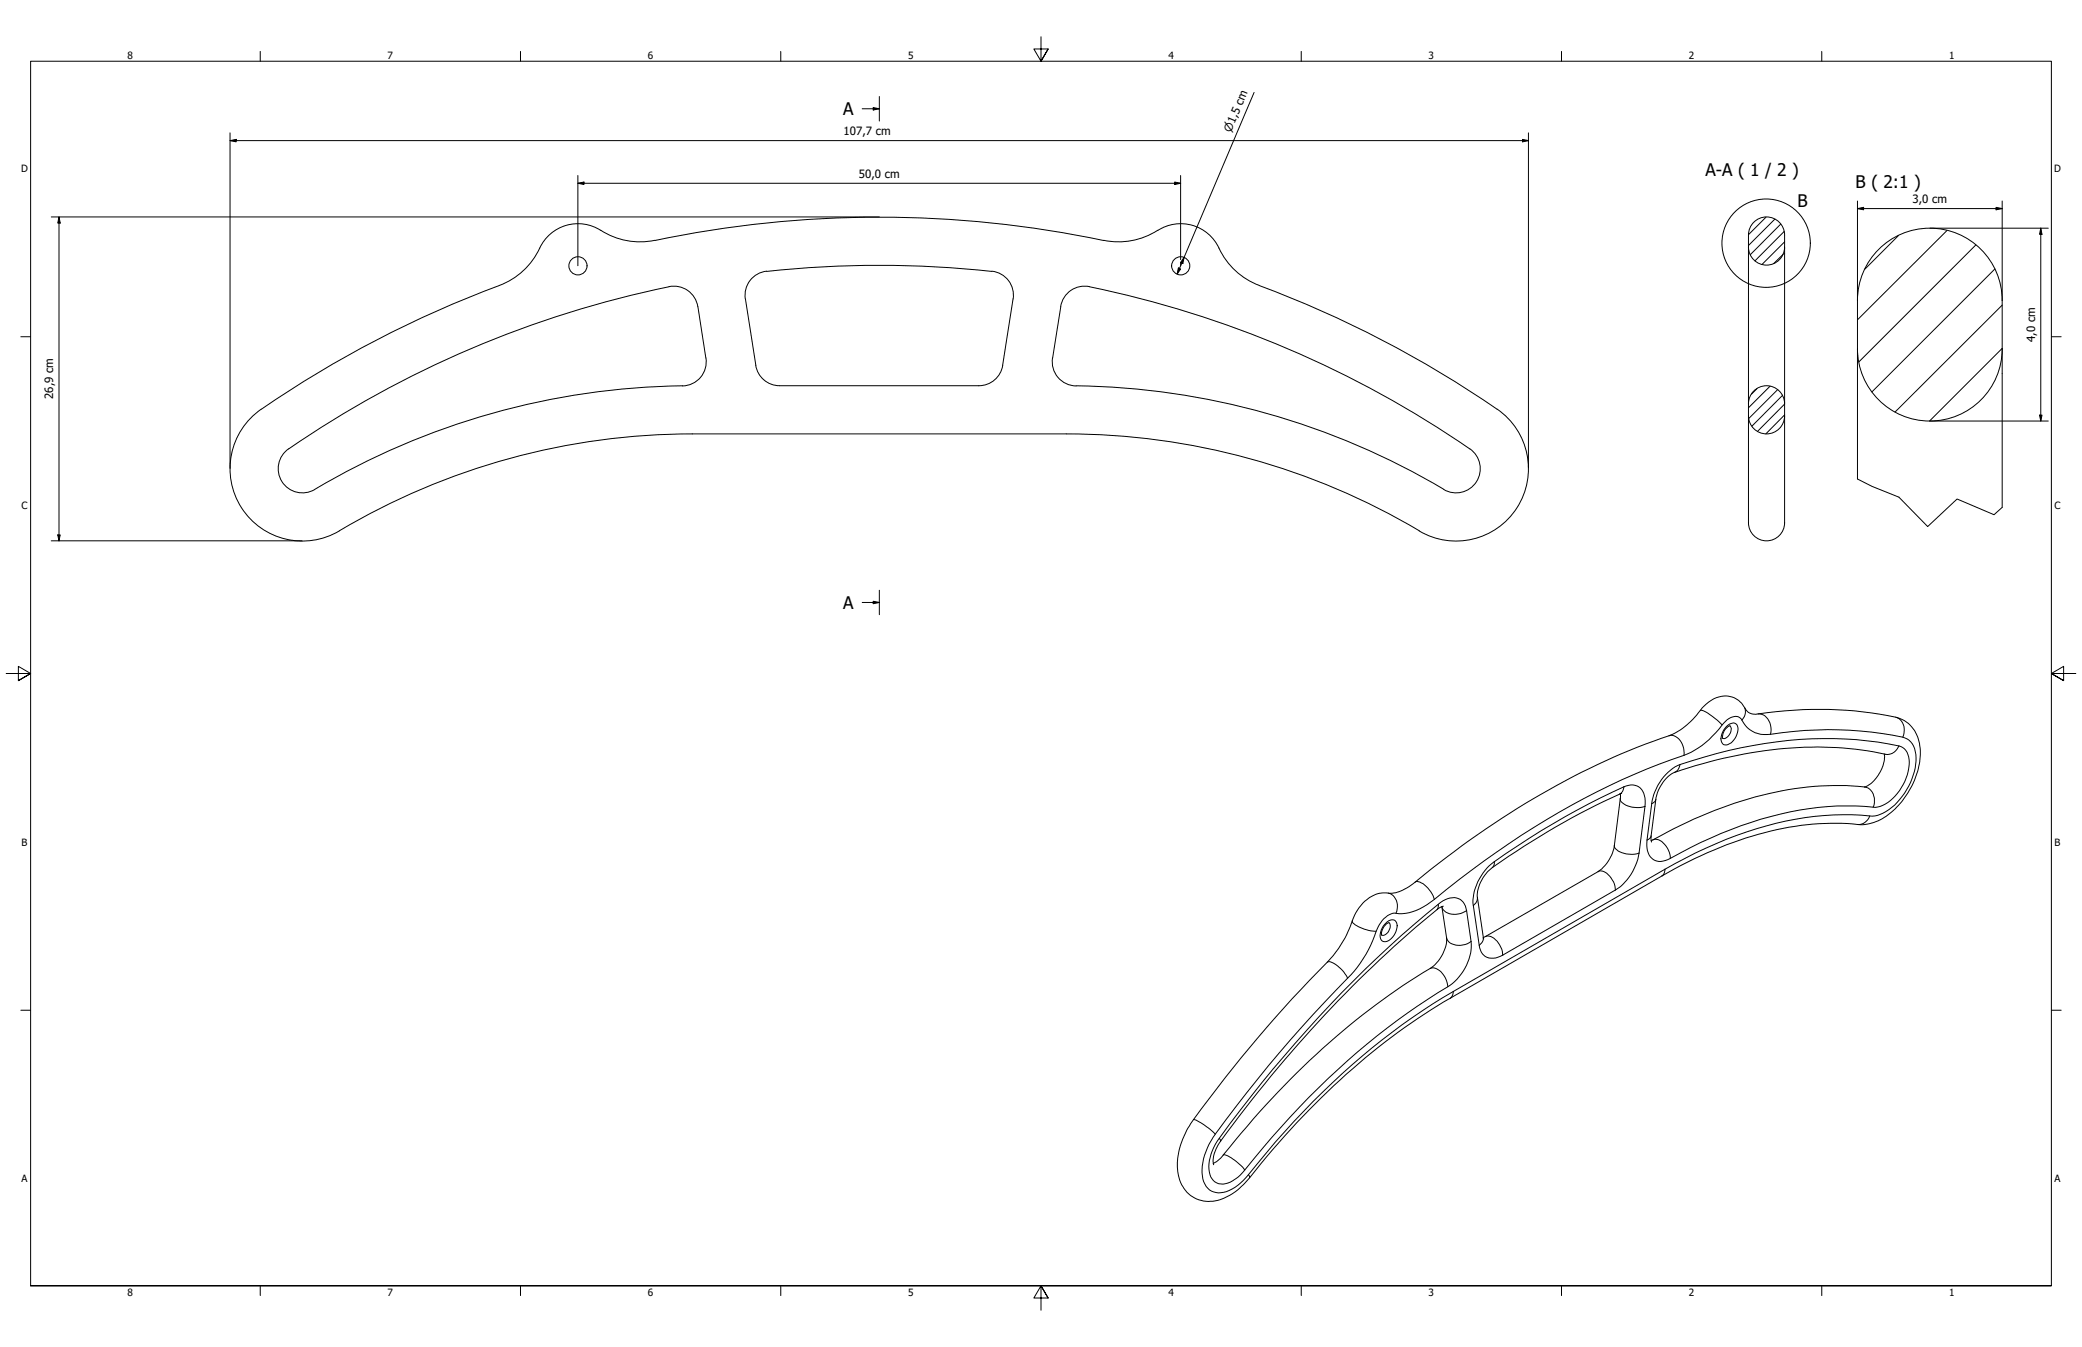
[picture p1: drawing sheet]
<svg xmlns="http://www.w3.org/2000/svg" width="864mm" height="559mm" viewBox="0 0 864 559" stroke-linecap="round" stroke-linejoin="round" font-family="sans-serif">
<!-- layer: Hatch (ISO) -->
<g fill="none" stroke="#000" stroke-width=".41">
<path d="M732.5 90.1l-7.2 7.3M736.2 90.9l-10.9 11M738.6 93l-12.6 12.7M740.1 96l-12.1 12.2M787.5 97.7l-14 14M807.6 95.6l-37.1 37.1M739.6 105.5l-3.9 3.9M740.2 100.3l-9.4 9.4M819.6 101.6l-48.5 48.5M827.4 111.6l-50.9 51M830.5 126.6l-44.5 44.3M830.5 144.5l-30.1 30.2"/>
<path d="M728.8 161.2l-2.3 2.3M734.2 160.2l-8.9 9M737.4 161.6l-12 12M739.4 164l-12.7 12.8M740.2 172.1l-7.7 7.9M740.2 167.6l-11.2 11.4"/>
</g>
<!-- layer: Visible (ANSI) -->
<g fill="none" stroke="#000" stroke-width=".41">
<path d="M249.2 95.5a30 30 0 0 0 22.4 4.2M249.2 95.6a17.5 17.5 0 0 0-25.3 7.3M271.7 99.8a452 452 0 0 1 186.1 0M480.2 95.5a30 30 0 0 1-22.4 4.2M480.3 95.6a17.5 17.5 0 0 1 25.3 7.3M223.9 102.9a30 30 0 0 1-16.8 15.5 453.3 453.3 0 0 0-98.6 51.3M318 112.5a10 10 0 0 0-8.8 11.5M318 112.6a432 432 0 0 1 93.4 0M411.4 112.5a10 10 0 0 1 8.8 11.5M505.6 102.9a30 30 0 0 0 16.8 15.5M522.3 118.5a450.1 450.1 0 0 1 100.4 52.5 30 30 0 0 1 5.9 40.5 30 30 0 0 1-40 8.7M289.4 127.2a10 10 0 0 0-11.9-8.3 433.3 433.3 0 0 0-157.7 67.3"/>
<path d="M289.5 127.2l3.3 21.3M309.2 124l4.3 27.5a10 10 0 0 0 9.9 8.5h82.7M420.2 124l-4.3 27.5a10 10 0 0 1-9.9 8.5M292.8 148.5a10 10 0 0 1-9.8 11.6M436.6 148.5a10 10 0 0 0 9.8 11.6M436.6 148.5l3.4-21.3a10 10 0 0 1 11.9-8.2 432 432 0 0 1 157.8 67.2M108.4 169.7a30 30 0 0 0-8.2 40.9 30 30 0 0 0 40.6 9.6M283.1 160a307.2 307.2 0 0 0-153.6 43.6 10 10 0 0 1-12.8-4.3 10 10 0 0 1 3-13.1M446.4 160a306.6 306.6 0 0 1 152.5 43M442.3 180h-155.2a286.6 286.6 0 0 0-146.3 40.2M442.3 180a286.6 286.6 0 0 1 146.4 40.2M609.7 186.2a10 10 0 0 1 2.7 13.6 10 10 0 0 1-13.6 3.3"/>
<path d="M717.5 301.1a4.9 4.9 0 0 0-2.9 5.2M781.6 312.8a14.3 14.3 0 0 1-8.3 13.7 129.1 129.1 0 0 0-59.3 8.7 219.5 219.5 0 0 0-29.1 13.5M782.2 312.9a153 153 0 0 0-70.1 2.3l-2.8 .8a87.8 87.8 0 0 0-16.2 5.2 16.7 16.7 0 0 0-6.3 10.5l-1.9 15.1 .1 2.5M672.1 329.4l.1 1.3-2.6 20a16.4 16.4 0 0 1-6.7 10.9l-47.6 27.4M672.7 329.2a286.8 286.8 0 0 0-55.6 32.4 15 15 0 0 0-4.3 10.7l2.6 17.3M565.2 374.7a12.4 12.4 0 0 1 12.1-4.1l.5-.1a18.7 18.7 0 0 0 9.1-4.5 344.4 344.4 0 0 1 107.7-61.8 37.7 37.7 0 0 0 12.3-11.3 10.8 10.8 0 0 1 13.6-2.7 12.4 12.4 0 0 1 3.9 4.5 4.9 4.9 0 0 0 4.8 1.5 155.7 155.7 0 0 1 59 1.9 14.5 14.5 0 0 1 8.3 14.1 33.8 33.8 0 0 1-17.5 28.3 17.6 17.6 0 0 1-10.6 1.3 121.1 121.1 0 0 0-57.5 10.8 182.9 182.9 0 0 0-21.5 10.8l-87.8 50.7a297.5 297.5 0 0 0-83.3 74.5 23.4 23.4 0 0 1-17.1 9.8 13.6 13.6 0 0 1-12.8-14.3 32.9 32.9 0 0 1 6.6-19.6 587.2 587.2 0 0 1 58-68l2.2-3.1a68.8 68.8 0 0 0 7.2-14.7zM598.1 376.1l1.9 12.9a15.7 15.7 0 0 1-6.7 12.7 318.8 318.8 0 0 0-83.4 74.5l-2.5 2.9a10.1 10.1 0 0 1-4.1 3.5M598.7 375.9l-1.1 .4a485.7 485.7 0 0 0-81 83.4l-10.3 13.7a12.2 12.2 0 0 0-2.9 9.8M576.2 382.8a4.9 4.9 0 0 0-3.1 5.1"/>
<circle cx="239.7" cy="110.3" r="3.8"/>
<circle cx="489.8" cy="110.3" r="3.8"/>
</g>
<!-- layer: Visible Narrow (ANSI) -->
<g fill="none" stroke="#000" stroke-width=".41">
<path d="M705.3 294.7a8.6 8.6 0 0 1 5.4 2.8l3.6 3.2M723.6 293.5l.4 2.2-.4 1.6-1.1 1.5M729.2 296.2a6.1 6.1 0 0 1 5.4 7.5l-.2 .9M786.3 297.5a5.9 5.9 0 0 1 3 8.3M692.3 305.2a5.3 5.3 0 0 1 5.9 4.5l.3 3.7M696.9 317.2l-.9 2.1-1.5 1.2M698.5 313.4a37.9 37.9 0 0 0 16.5-13.4 5.3 5.3 0 0 1 6.7-2.2l.5 .4a11.1 11.1 0 0 0 12.2 6.4 149.1 149.1 0 0 1 55.8 1.6 7.5 7.5 0 0 1 4.5 6.7 27.2 27.2 0 0 1-13.6 24.4l-1.2 .5a11.8 11.8 0 0 1-8 .4 133.8 133.8 0 0 0-64.3 13.7l-17 8.7M698.5 313.4a321.3 321.3 0 0 0-93.3 51.5l-10.2 8.2a21.5 21.5 0 0 1-16 5.8 7.9 7.9 0 0 0-6.8 4.6l-.5 1a55.7 55.7 0 0 1-11.3 19.9 540.1 540.1 0 0 0-58.1 68.9 22.1 22.1 0 0 0-3 16.9 7.2 7.2 0 0 0 10.6 3.7l2.3-1.3 3.5-2.9a359.4 359.4 0 0 1 57.5-58.2l8.4-6.4 8.4-5.8 12.8-8M716.2 301.3a2.62 2.62 0 0 1 4.5-.1 6.6 6.6 0 0 1-5.1 7.8 2.82 2.82 0 0 1-1.5-4l1-2.3zM717.5 301.1a3.6 3.6 0 0 1-2.6 5.3l-.3-.1M787.7 309.5a6.2 6.2 0 0 1 4.3 6.7 21.8 21.8 0 0 1-11 17.9l-1.1 .4a11.3 11.3 0 0 1-6.6 0 128.3 128.3 0 0 0-55.3 9.7 256.4 256.4 0 0 0-27.1 12.8 5.5 5.5 0 0 1-7.7-5.1v-3.4M787.7 309.5a161.9 161.9 0 0 0-75.6 3.1l-10.1 3a21.3 21.3 0 0 0-8.2 3.2 22.5 22.5 0 0 0-8.7 14.6"/>
<path d="M787.7 309.5a5.2 5.2 0 0 1-5.5 3.4M672.1 331.3a3.1 3.1 0 0 0 2.3 2.7 11.6 11.6 0 0 0 7.9 .5M673.6 326.4a5.7 5.7 0 0 1 8.7 4.6v3.5M673.6 326.4l-.6 1.9-1.2 1.1M673.6 326.4a324.6 324.6 0 0 0-53.8 31.1M682.3 334.5l-2.4 19.4M685.1 333.4l-1.9 15.1M686.8 331.7l-.3 .8-1.4 .9M773.4 326.5a5.9 5.9 0 0 1 3.6 8.4M775.5 338.5a5.1 5.1 0 0 1-4.9 3.6M619.8 357.5a20.9 20.9 0 0 0-8.7 18.2M619.8 357.5v1.2l-.8 1.2"/>
<path d="M669.6 350.7a3.5 3.5 0 0 0 3.2 3 11 11 0 0 0 7.1 .2M679.9 353.9a22.2 22.2 0 0 1-9.8 15.3M684.9 346.8l-.4 .8-1.3 .9M685.6 348.4a5.4 5.4 0 0 1 6 3.5l1.1 2.5 .1 1.7M575.8 370.5a5.9 5.9 0 0 1 3.2 8.4M586.9 366a4.2 4.2 0 0 1 4.8 1.8l1.8 2.2 1.5 3.1M596.6 375.2l-.1 1.5-.4 .7M598.1 376.2a5.5 5.5 0 0 0 6.8 2.9l3.4-1.3M608.3 377.8a5.7 5.7 0 0 0-8.8-4.6l-1 .5a502.3 502.3 0 0 0-92.8 98.6 18.6 18.6 0 0 0-3.8 15 5.6 5.6 0 0 0 8.5 3.1l4.1-3a341.8 341.8 0 0 1 73.4-70l12.6-8a21.3 21.3 0 0 0 9.7-18.8M608.3 377.8l1.9 12.8M611.1 375.7l2.5 16.5M612.8 372.3l-.3 1.8-1.4 1.6"/>
<path d="M662.9 361.6a4.1 4.1 0 0 1 4.9 2l1.5 2.2 .8 3.4M670.1 369.2l-46.8 27M690.6 360.6l-.5 2-.7 .8M690.6 360.6l-87.8 50.7M550.5 399.2a4.1 4.1 0 0 1 4.2 1.4 13.4 13.4 0 0 1 4.3 5.2M560.9 382a4.5 4.5 0 0 0 3.4 2.8 15.5 15.5 0 0 0 6.5 1.5M574.8 383a2.58 2.58 0 0 1 4.5-.2 6.6 6.6 0 0 1-5.1 7.9 2.7 2.7 0 0 1-1.5-4l1-2.4zM576.2 382.8a3.7 3.7 0 0 1-2.7 5.2l-.4-.1M600 389a5.8 5.8 0 0 0 7.7 2.8l2.5-1.2M613.6 392.2a5.4 5.4 0 0 0 7.8 4.9l1.9-.9M615.3 388.9l-.4 1.8-1.3 1.5M616.1 388.5a5.3 5.3 0 0 1 5.9 3.5l.9 1.7 .4 2.5"/>
<path d="M593.3 401.7a5.5 5.5 0 0 1 6 3.5l.7 1.7 .5 2.5M602.8 411.3l-.2 1.5-1 1.3M495 464.5a22.7 22.7 0 0 1 9.1 6M505.7 472.3l.6 1.1M507.4 479.1a8.4 8.4 0 0 1 5.5 2.8l3.5 3.4M517.8 487.3l.5 1.3"/>
</g>
<!-- layer: Visible (ISO) -->
<g fill="none" stroke="#000" stroke-width=".41">
<path d="M725.3 97.5a7.5 7.5 0 0 1 7.4-7.5 7.5 7.5 0 0 1 7.5 7.5M725.3 97.5v75.1M740.2 97.5v75.1M725.3 102.5a7.5 7.5 0 0 0 7.4 7.5 7.5 7.5 0 0 0 7.5-7.5M770.5 124.7v74M770.5 124.7a30 30 0 0 1 30-30 30 30 0 0 1 30 30M830.5 124.7v85.8M770.5 144.7a30 30 0 0 0 30 30 30 30 0 0 0 30-30M725.3 167.5a7.5 7.5 0 0 1 7.4-7.5 7.5 7.5 0 0 1 7.5 7.5M725.3 172.5a7.5 7.5 0 0 0 7.4 7.5 7.5 7.5 0 0 0 7.5-7.5M725.3 172.6v44.3M740.2 172.6v44.3"/>
<path d="M725.3 216.9a7.5 7.5 0 0 0 7.4 7.5 7.5 7.5 0 0 0 7.5-7.5"/>
</g>
<!-- layer: Break Line (ISO) -->
<path d="M770.5 198.7l6 3.1 11.2 4.4 11.9 12.2 12.2-11.4 15.3 6.5 3.4-3" fill="none" stroke="#000" stroke-width=".41"/>
<!-- layer: Section Line (ISO) -->
<path d="M357.6 45.1h7.1M362.2 44.6l2.5 .5-2.5 .5zM364.7 40v10.2M357.6 249.9h7.1M362.2 249.4l2.5 .5-2.5 .5zM364.7 244.9v10.1" fill="none" stroke="#000" stroke-width=".41"/>
<path d="M362.2 44.6l2.5 .5-2.5 .5zM362.2 249.4l2.5 .5-2.5 .5z" fill="#000"/>
<!-- layer: Detail Boundary (ISO) -->
<circle cx="732.6" cy="100.9" r="18.3" fill="none" stroke="#000" stroke-width=".41"/>
<!-- layer: Border (ANSI) -->
<g fill="none" stroke="#000" stroke-width=".41">
<path d="M431.8 15.2v10.2l-3-5.1h6l-3 5.1 3-5.1M107.9 21.3v4.1M215.9 21.3v4.1M323.8 21.3v4.1M539.8 21.3v4.1M647.7 21.3v4.1M755.6 21.3v4.1M8.6 139.7h4.1M850.9 139.7h4.1M2.5 279.4h10.2l-5.1-3v6l5.1-3-5.1 3M861.1 279.4h-10.2l5.1-3v6l-5.1-3 5.1 3M8.6 419.1h4.1"/>
<path d="M850.9 419.1h4.1M12.7 533.4v-508h838.2v508h-838.2h838.2M107.9 533.4v4.1M215.9 533.4v4.1M323.8 533.4v4.1M434.8 538.5l-3-5.1 3 5.1h-6l3-5.1v10.2M539.8 533.4v4.1M647.7 533.4v4.1M755.6 533.4v4.1"/>
</g>
<!-- layer: Dimension (ISO) -->
<g fill="none" stroke="#000" stroke-width=".41">
<path d="M520.2 38.4l-31.9 75.3M95.4 58.3l2.6-.5v1zM95.4 58.3h538.6M95.4 55.1v139.2M631.5 57.8l2.5 .5-2.5 .5zM634 55.1v139M239.7 76l2.5-.5v1zM239.7 76h250M239.7 72.8v37.4M487.3 75.5l2.4 .5-2.4 .5zM489.7 72.8v34.9M21.3 90h343.4"/>
<path d="M24.5 90l.5 2.5h-1zM24.5 90v134.4M770.5 86.5l2.5-.5v1zM770.5 86.5h60M770.5 83.4v41.3M800.5 94.7h49.1M828 86l2.5 .5-2.5 .5zM830.5 83.4v41.3M846.5 94.7l.5 2.5h-1zM846.5 94.7v80M488.8 111.2l.9 .4-1.4 2.1zM489.7 108.8v1.4"/>
<path d="M491.2 106.8l-.6 2.5-.9-.4zM800.5 174.7h49.1M846 172.2h1l-.5 2.5zM21.3 224.4h104M24 221.9h1l-.5 2.5z"/>
</g>
<path d="M95.4 58.3l2.6-.5v1zM631.5 57.8l2.5 .5-2.5 .5zM239.7 76l2.5-.5v1zM487.3 75.5l2.4 .5-2.4 .5zM24.5 90l.5 2.5h-1zM770.5 86.5l2.5-.5v1zM828 86l2.5 .5-2.5 .5zM846.5 94.7l.5 2.5h-1zM488.8 111.2l.9 .4-1.4 2.1zM491.2 106.8l-.6 2.5-.9-.4zM846 172.2h1l-.5 2.5zM24 221.9h1l-.5 2.5z" fill="#000"/>
<g font-size="7.2">
<text x="349.7" y="47.8">A</text>
<text x="707.4" y="73.2">A-A ( 1 / 2 )</text>
<text x="769.7" y="77.8">B ( 2:1 )</text>
<text x="745.7" y="85.9">B</text>
<text x="349.7" y="252.6">A</text>
</g>
<g font-size="4.7">
<text x="349.8" y="55.9">107,7 cm</text>
<text x="356.2" y="73.7">50,0 cm</text>
<text x="793.2" y="84.2">3,0 cm</text>
<text x="844.1" y="141.9" transform="rotate(-90 844.1 141.9)">4,0 cm</text>
<text x="22" y="165.5" transform="rotate(-90 22 165.5)">26,9 cm</text>
</g>
<text font-size="4.6" x="510.5" y="55" transform="rotate(-67 510.5 55)">⌀1,5 cm</text>
<g font-size="4.1">
<text x="52.8" y="24.4">8</text>
<text x="160.8" y="24.4">7</text>
<text x="268.7" y="24.4">6</text>
<text x="376.7" y="24.4">5</text>
<text x="484.6" y="24.4">4</text>
<text x="592.6" y="24.4">3</text>
<text x="700.5" y="24.4">2</text>
<text x="808.5" y="24.4">1</text>
<text x="8.7" y="71.4">D</text>
<text x="852" y="71.4">D</text>
<text x="8.9" y="211.1">C</text>
<text x="852.2" y="211.1">C</text>
<text x="8.9" y="350.8">B</text>
<text x="852.2" y="350.8">B</text>
<text x="8.9" y="490.5">A</text>
<text x="852.2" y="490.5">A</text>
<text x="52.8" y="537.5">8</text>
<text x="160.8" y="537.5">7</text>
<text x="268.7" y="537.5">6</text>
<text x="376.7" y="537.5">5</text>
<text x="484.6" y="537.5">4</text>
<text x="592.6" y="537.5">3</text>
<text x="700.5" y="537.5">2</text>
<text x="808.5" y="537.5">1</text>
</g>
</svg>
